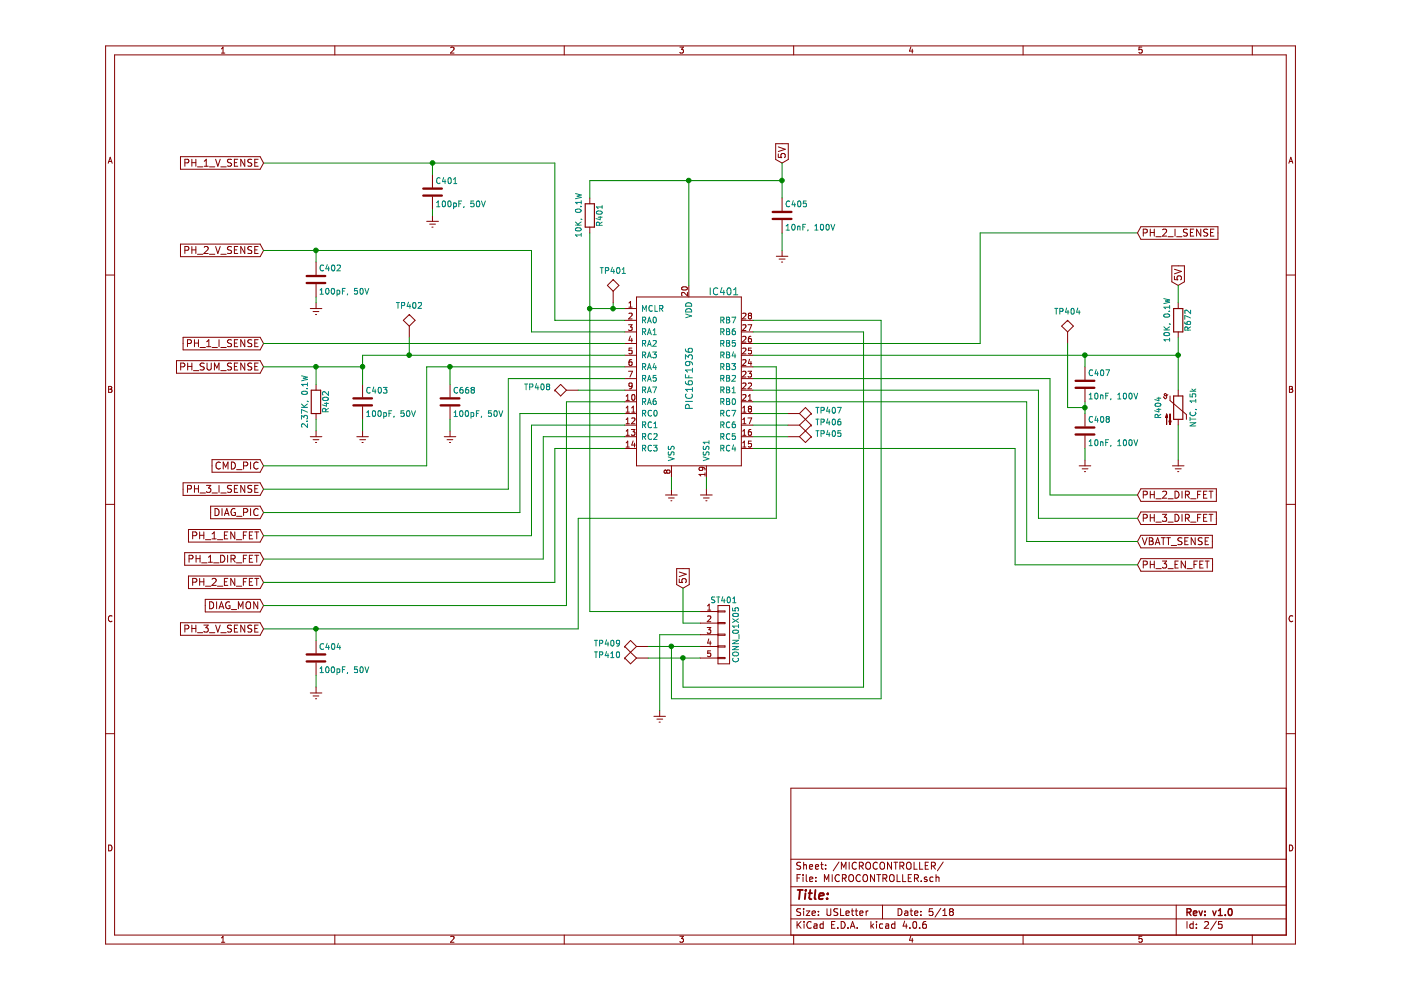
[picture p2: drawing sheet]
EESchema Schematic File Version 2
LIBS:power
LIBS:device
LIBS:transistors
LIBS:conn
LIBS:linear
LIBS:regul
LIBS:74xx
LIBS:cmos4000
LIBS:adc-dac
LIBS:memory
LIBS:xilinx
LIBS:microcontrollers
LIBS:dsp
LIBS:microchip
LIBS:analog_switches
LIBS:motorola
LIBS:texas
LIBS:intel
LIBS:audio
LIBS:interface
LIBS:digital-audio
LIBS:philips
LIBS:display
LIBS:cypress
LIBS:siliconi
LIBS:opto
LIBS:atmel
LIBS:contrib
LIBS:valves
LIBS:hp-bldc-pcb
LIBS:hp-bldc-pcb-cache
EELAYER 25 0
EELAYER END
$Descr USLetter 11000 8500
encoding utf-8
Sheet 2 5
Title ""
Date "5/18"
Rev "v1.0"
Comp ""
Comment1 ""
Comment2 ""
Comment3 ""
Comment4 ""
$EndDescr
$Comp
L PIC16F1936 IC401
U 1 1
P 5400 3250
F 0 "IC401" H 5700 4000 60  0000 C CNN
F 1 "PIC16F1936" V 5400 3250 60  0000 C CNN
F 2 "Housings_SSOP:SSOP-28_5.3x10.2mm_Pitch0.65mm" H 5400 3150 60  0001 C CNN
F 3 "" H 5400 3150 60  0001 C CNN
	1    5400 3250
	1    0    0    -1  
$EndComp
$Comp
L R R401
U 1 1
P 4550 1850
F 0 "R401" V 4630 1850 50  0000 C CNN
F 1 "10K, 0.1W" V 4450 1850 50  0000 C CNN
F 2 "Resistors_SMD:R_0603" V 4480 1850 50  0001 C CNN
F 3 "" H 4550 1850 50  0001 C CNN
	1    4550 1850
	1    0    0    -1  
$EndComp
$Comp
L C C405
U 1 1
P 6200 1850
F 0 "C405" H 6225 1950 50  0000 L CNN
F 1 "10nF, 100V" H 6225 1750 50  0000 L CNN
F 2 "Capacitors_SMD:C_0603" H 6238 1700 50  0001 C CNN
F 3 "" H 6200 1850 50  0001 C CNN
	1    6200 1850
	1    0    0    -1  
$EndComp
Text GLabel 6200 1400 1    60   Input ~ 0
5V
$Comp
L Earth #PWR026
U 1 1
P 6200 2150
F 0 "#PWR026" H 6200 1900 50  0001 C CNN
F 1 "Earth" H 6200 2000 50  0001 C CNN
F 2 "" H 6200 2150 50  0001 C CNN
F 3 "" H 6200 2150 50  0001 C CNN
	1    6200 2150
	1    0    0    -1  
$EndComp
$Comp
L C C401
U 1 1
P 3200 1650
F 0 "C401" H 3225 1750 50  0000 L CNN
F 1 "100pF, 50V" H 3225 1550 50  0000 L CNN
F 2 "Capacitors_SMD:C_0603" H 3238 1500 50  0001 C CNN
F 3 "" H 3200 1650 50  0001 C CNN
	1    3200 1650
	1    0    0    -1  
$EndComp
Text GLabel 1750 1400 0    60   Input ~ 0
PH_1_V_SENSE
$Comp
L Earth #PWR027
U 1 1
P 3200 1850
F 0 "#PWR027" H 3200 1600 50  0001 C CNN
F 1 "Earth" H 3200 1700 50  0001 C CNN
F 2 "" H 3200 1850 50  0001 C CNN
F 3 "" H 3200 1850 50  0001 C CNN
	1    3200 1850
	1    0    0    -1  
$EndComp
Text GLabel 1750 2150 0    60   Input ~ 0
PH_2_V_SENSE
$Comp
L C C402
U 1 1
P 2200 2400
F 0 "C402" H 2225 2500 50  0000 L CNN
F 1 "100pF, 50V" H 2225 2300 50  0000 L CNN
F 2 "Capacitors_SMD:C_0603" H 2238 2250 50  0001 C CNN
F 3 "" H 2200 2400 50  0001 C CNN
	1    2200 2400
	1    0    0    -1  
$EndComp
$Comp
L Earth #PWR028
U 1 1
P 2200 2600
F 0 "#PWR028" H 2200 2350 50  0001 C CNN
F 1 "Earth" H 2200 2450 50  0001 C CNN
F 2 "" H 2200 2600 50  0001 C CNN
F 3 "" H 2200 2600 50  0001 C CNN
	1    2200 2600
	1    0    0    -1  
$EndComp
Text GLabel 1750 2950 0    60   Input ~ 0
PH_1_I_SENSE
Text GLabel 1750 3150 0    60   Input ~ 0
PH_SUM_SENSE
$Comp
L R R402
U 1 1
P 2200 3450
F 0 "R402" V 2280 3450 50  0000 C CNN
F 1 "2.37K, 0.1W" V 2100 3450 50  0000 C CNN
F 2 "Resistors_SMD:R_0603" V 2130 3450 50  0001 C CNN
F 3 "" H 2200 3450 50  0001 C CNN
	1    2200 3450
	1    0    0    -1  
$EndComp
$Comp
L Earth #PWR029
U 1 1
P 2200 3700
F 0 "#PWR029" H 2200 3450 50  0001 C CNN
F 1 "Earth" H 2200 3550 50  0001 C CNN
F 2 "" H 2200 3700 50  0001 C CNN
F 3 "" H 2200 3700 50  0001 C CNN
	1    2200 3700
	1    0    0    -1  
$EndComp
$Comp
L C C403
U 1 1
P 2600 3450
F 0 "C403" H 2625 3550 50  0000 L CNN
F 1 "100pF, 50V" H 2625 3350 50  0000 L CNN
F 2 "Capacitors_SMD:C_0603" H 2638 3300 50  0001 C CNN
F 3 "" H 2600 3450 50  0001 C CNN
	1    2600 3450
	1    0    0    -1  
$EndComp
$Comp
L Earth #PWR030
U 1 1
P 2600 3700
F 0 "#PWR030" H 2600 3450 50  0001 C CNN
F 1 "Earth" H 2600 3550 50  0001 C CNN
F 2 "" H 2600 3700 50  0001 C CNN
F 3 "" H 2600 3700 50  0001 C CNN
	1    2600 3700
	1    0    0    -1  
$EndComp
Text GLabel 1750 4000 0    60   Input ~ 0
CMD_PIC
$Comp
L C C668
U 1 1
P 3350 3450
F 0 "C668" H 3375 3550 50  0000 L CNN
F 1 "100pF, 50V" H 3375 3350 50  0000 L CNN
F 2 "Capacitors_SMD:C_0603" H 3388 3300 50  0001 C CNN
F 3 "" H 3350 3450 50  0001 C CNN
	1    3350 3450
	1    0    0    -1  
$EndComp
$Comp
L Earth #PWR031
U 1 1
P 3350 3700
F 0 "#PWR031" H 3350 3450 50  0001 C CNN
F 1 "Earth" H 3350 3550 50  0001 C CNN
F 2 "" H 3350 3700 50  0001 C CNN
F 3 "" H 3350 3700 50  0001 C CNN
	1    3350 3700
	1    0    0    -1  
$EndComp
Text GLabel 1750 4200 0    60   Input ~ 0
PH_3_I_SENSE
Text GLabel 1750 4400 0    60   Input ~ 0
DIAG_PIC
Text GLabel 1750 4600 0    60   Input ~ 0
PH_1_EN_FET
Text GLabel 1750 4800 0    60   Input ~ 0
PH_1_DIR_FET
Text GLabel 1750 5000 0    60   Input ~ 0
PH_2_EN_FET
Text GLabel 1750 5200 0    60   Input ~ 0
DIAG_MON
$Comp
L Earth #PWR032
U 1 1
P 5250 4200
F 0 "#PWR032" H 5250 3950 50  0001 C CNN
F 1 "Earth" H 5250 4050 50  0001 C CNN
F 2 "" H 5250 4200 50  0001 C CNN
F 3 "" H 5250 4200 50  0001 C CNN
	1    5250 4200
	1    0    0    -1  
$EndComp
$Comp
L Earth #PWR033
U 1 1
P 5550 4200
F 0 "#PWR033" H 5550 3950 50  0001 C CNN
F 1 "Earth" H 5550 4050 50  0001 C CNN
F 2 "" H 5550 4200 50  0001 C CNN
F 3 "" H 5550 4200 50  0001 C CNN
	1    5550 4200
	1    0    0    -1  
$EndComp
Text GLabel 1750 5400 0    60   Input ~ 0
PH_3_V_SENSE
$Comp
L C C404
U 1 1
P 2200 5650
F 0 "C404" H 2225 5750 50  0000 L CNN
F 1 "100pF, 50V" H 2225 5550 50  0000 L CNN
F 2 "Capacitors_SMD:C_0603" H 2238 5500 50  0001 C CNN
F 3 "" H 2200 5650 50  0001 C CNN
	1    2200 5650
	1    0    0    -1  
$EndComp
$Comp
L Earth #PWR034
U 1 1
P 2200 5900
F 0 "#PWR034" H 2200 5650 50  0001 C CNN
F 1 "Earth" H 2200 5750 50  0001 C CNN
F 2 "" H 2200 5900 50  0001 C CNN
F 3 "" H 2200 5900 50  0001 C CNN
	1    2200 5900
	1    0    0    -1  
$EndComp
Text GLabel 9250 2000 2    60   Input ~ 0
PH_2_I_SENSE
$Comp
L R R672
U 1 1
P 9600 2750
F 0 "R672" V 9680 2750 50  0000 C CNN
F 1 "10K, 0.1W" V 9500 2750 50  0000 C CNN
F 2 "Resistors_SMD:R_0603" V 9530 2750 50  0001 C CNN
F 3 "" H 9600 2750 50  0001 C CNN
	1    9600 2750
	1    0    0    -1  
$EndComp
Text GLabel 9600 2450 1    60   Input ~ 0
5V
$Comp
L Thermistor_NTC R404
U 1 1
P 9600 3500
F 0 "R404" V 9425 3500 50  0000 C CNN
F 1 "NTC, 15k" V 9725 3500 50  0000 C CNN
F 2 "Resistors_SMD:R_0603" H 9600 3550 50  0001 C CNN
F 3 "" H 9600 3550 50  0001 C CNN
	1    9600 3500
	1    0    0    -1  
$EndComp
$Comp
L Earth #PWR035
U 1 1
P 9600 3950
F 0 "#PWR035" H 9600 3700 50  0001 C CNN
F 1 "Earth" H 9600 3800 50  0001 C CNN
F 2 "" H 9600 3950 50  0001 C CNN
F 3 "" H 9600 3950 50  0001 C CNN
	1    9600 3950
	1    0    0    -1  
$EndComp
$Comp
L C C407
U 1 1
P 8800 3300
F 0 "C407" H 8825 3400 50  0000 L CNN
F 1 "10nF, 100V" H 8825 3200 50  0000 L CNN
F 2 "Capacitors_SMD:C_0603" H 8838 3150 50  0001 C CNN
F 3 "" H 8800 3300 50  0001 C CNN
	1    8800 3300
	1    0    0    -1  
$EndComp
$Comp
L C C408
U 1 1
P 8800 3700
F 0 "C408" H 8825 3800 50  0000 L CNN
F 1 "10nF, 100V" H 8825 3600 50  0000 L CNN
F 2 "Capacitors_SMD:C_0603" H 8838 3550 50  0001 C CNN
F 3 "" H 8800 3700 50  0001 C CNN
	1    8800 3700
	1    0    0    -1  
$EndComp
$Comp
L Earth #PWR036
U 1 1
P 8800 3950
F 0 "#PWR036" H 8800 3700 50  0001 C CNN
F 1 "Earth" H 8800 3800 50  0001 C CNN
F 2 "" H 8800 3950 50  0001 C CNN
F 3 "" H 8800 3950 50  0001 C CNN
	1    8800 3950
	1    0    0    -1  
$EndComp
Text GLabel 9250 4250 2    60   Input ~ 0
PH_2_DIR_FET
Text GLabel 9250 4450 2    60   Input ~ 0
PH_3_DIR_FET
Text GLabel 9250 4650 2    60   Input ~ 0
VBATT_SENSE
Text GLabel 9250 4850 2    60   Input ~ 0
PH_3_EN_FET
Wire Wire Line
	6200 1400 6200 1700
Wire Wire Line
	4550 1550 6200 1550
Wire Wire Line
	4550 1550 4550 1700
Connection ~ 6200 1550
Wire Wire Line
	4550 2000 4550 5250
Wire Wire Line
	4550 2650 4850 2650
Wire Wire Line
	6200 2000 6200 2150
Wire Wire Line
	5400 2450 5400 1550
Connection ~ 5400 1550
Wire Wire Line
	1750 1400 4250 1400
Wire Wire Line
	4250 1400 4250 2750
Wire Wire Line
	4250 2750 4850 2750
Wire Wire Line
	3200 1500 3200 1400
Connection ~ 3200 1400
Wire Wire Line
	3200 1800 3200 1850
Wire Wire Line
	1750 2150 4050 2150
Wire Wire Line
	4050 2150 4050 2850
Wire Wire Line
	4050 2850 4850 2850
Wire Wire Line
	2200 2250 2200 2150
Connection ~ 2200 2150
Wire Wire Line
	2200 2550 2200 2600
Wire Wire Line
	1750 2950 4850 2950
Wire Wire Line
	1750 3150 2600 3150
Wire Wire Line
	2600 3050 2600 3300
Wire Wire Line
	2600 3050 4850 3050
Wire Wire Line
	2200 3300 2200 3150
Connection ~ 2200 3150
Wire Wire Line
	2200 3600 2200 3700
Connection ~ 2600 3150
Wire Wire Line
	2600 3600 2600 3700
Wire Wire Line
	1750 4000 3150 4000
Wire Wire Line
	3150 4000 3150 3150
Wire Wire Line
	3150 3150 4850 3150
Wire Wire Line
	3350 3150 3350 3300
Connection ~ 3350 3150
Wire Wire Line
	3350 3600 3350 3700
Wire Wire Line
	1750 4200 3850 4200
Wire Wire Line
	3850 4200 3850 3250
Wire Wire Line
	3850 3250 4850 3250
Wire Wire Line
	1750 4400 3950 4400
Wire Wire Line
	3950 4400 3950 3550
Wire Wire Line
	3950 3550 4850 3550
Wire Wire Line
	1750 4600 4050 4600
Wire Wire Line
	4050 4600 4050 3650
Wire Wire Line
	4050 3650 4850 3650
Wire Wire Line
	1750 4800 4150 4800
Wire Wire Line
	4150 4800 4150 3750
Wire Wire Line
	4150 3750 4850 3750
Wire Wire Line
	1750 5000 4250 5000
Wire Wire Line
	4250 5000 4250 3850
Wire Wire Line
	4250 3850 4850 3850
Wire Wire Line
	1750 5200 4350 5200
Wire Wire Line
	4350 5200 4350 3450
Wire Wire Line
	4350 3450 4850 3450
Wire Wire Line
	5250 4100 5250 4200
Wire Wire Line
	5550 4100 5550 4200
Wire Wire Line
	2200 5500 2200 5400
Connection ~ 2200 5400
Wire Wire Line
	2200 5800 2200 5900
Wire Wire Line
	9250 2000 7900 2000
Wire Wire Line
	7900 2000 7900 2950
Wire Wire Line
	7900 2950 5950 2950
Wire Wire Line
	9600 2450 9600 2600
Wire Wire Line
	5950 3050 9600 3050
Wire Wire Line
	9600 2900 9600 3350
Connection ~ 9600 3050
Wire Wire Line
	9600 3650 9600 3950
Wire Wire Line
	8800 3150 8800 3050
Connection ~ 8800 3050
Wire Wire Line
	8800 3450 8800 3550
Wire Wire Line
	8800 3850 8800 3950
Wire Wire Line
	9250 4250 8500 4250
Wire Wire Line
	8500 4250 8500 3250
Wire Wire Line
	8500 3250 5950 3250
Wire Wire Line
	9250 4450 8400 4450
Wire Wire Line
	8400 4450 8400 3350
Wire Wire Line
	8400 3350 5950 3350
Wire Wire Line
	9250 4650 8300 4650
Wire Wire Line
	8300 4650 8300 3450
Wire Wire Line
	8300 3450 5950 3450
Wire Wire Line
	9250 4850 8200 4850
Wire Wire Line
	8200 4850 8200 3850
Wire Wire Line
	8200 3850 5950 3850
Wire Wire Line
	1750 5400 4450 5400
Wire Wire Line
	4450 5400 4450 4450
Wire Wire Line
	4450 4450 6150 4450
Wire Wire Line
	6150 4450 6150 3150
Wire Wire Line
	6150 3150 5950 3150
Wire Wire Line
	4550 5250 5500 5250
Connection ~ 4550 2650
Text GLabel 5350 5050 1    60   Input ~ 0
5V
Wire Wire Line
	5500 5350 5350 5350
Wire Wire Line
	5350 5350 5350 5050
$Comp
L Earth #PWR037
U 1 1
P 5150 6100
F 0 "#PWR037" H 5150 5850 50  0001 C CNN
F 1 "Earth" H 5150 5950 50  0001 C CNN
F 2 "" H 5150 6100 50  0001 C CNN
F 3 "" H 5150 6100 50  0001 C CNN
	1    5150 6100
	1    0    0    -1  
$EndComp
Wire Wire Line
	5050 5650 5500 5650
Wire Wire Line
	5350 5650 5350 5900
Wire Wire Line
	5350 5900 6900 5900
Wire Wire Line
	6900 5900 6900 2850
Wire Wire Line
	6900 2850 5950 2850
Wire Wire Line
	5050 5550 5500 5550
Wire Wire Line
	5250 5550 5250 6000
Wire Wire Line
	5250 6000 7050 6000
Wire Wire Line
	7050 6000 7050 2750
Wire Wire Line
	7050 2750 5950 2750
Wire Wire Line
	5500 5450 5150 5450
Wire Wire Line
	5150 5450 5150 6100
$Comp
L CONN_01X05 ST401
U 1 1
P 5700 5450
F 0 "ST401" H 5700 5750 50  0000 C CNN
F 1 "CONN_01X05" V 5800 5450 50  0000 C CNN
F 2 "hp-bldc-pcb:Pin_Header_Straight_1x05_Pitch2.54mm_SMD_Pin1Left" H 5700 5450 50  0001 C CNN
F 3 "" H 5700 5450 50  0001 C CNN
	1    5700 5450
	1    0    0    -1  
$EndComp
$Comp
L TEST TP401
U 1 1
P 4750 2600
F 0 "TP401" H 4750 2850 50  0000 C BNN
F 1 "TEST" H 4750 2850 50  0001 C CNN
F 2 "hp-bldc-pcb:TEST_POINT_40mil" H 4750 2600 50  0001 C CNN
F 3 "" H 4750 2600 50  0001 C CNN
	1    4750 2600
	1    0    0    -1  
$EndComp
Wire Wire Line
	4750 2600 4750 2650
Connection ~ 4750 2650
$Comp
L TEST TP402
U 1 1
P 3000 2900
F 0 "TP402" H 3000 3150 50  0000 C BNN
F 1 "TEST" H 3000 3150 50  0001 C CNN
F 2 "hp-bldc-pcb:TEST_POINT_40mil" H 3000 2900 50  0001 C CNN
F 3 "" H 3000 2900 50  0001 C CNN
	1    3000 2900
	1    0    0    -1  
$EndComp
Wire Wire Line
	3000 2900 3000 3050
Connection ~ 3000 3050
$Comp
L TEST TP408
U 1 1
P 4450 3350
F 0 "TP408" V 4500 3700 50  0000 C BNN
F 1 "TEST" H 4450 3600 50  0001 C CNN
F 2 "hp-bldc-pcb:TEST_POINT_40mil" H 4450 3350 50  0001 C CNN
F 3 "" H 4450 3350 50  0001 C CNN
	1    4450 3350
	0    -1   -1   0   
$EndComp
Wire Wire Line
	4450 3350 4850 3350
$Comp
L TEST TP407
U 1 1
P 6250 3550
F 0 "TP407" V 6250 3900 50  0000 C BNN
F 1 "TEST" H 6250 3800 50  0001 C CNN
F 2 "hp-bldc-pcb:TEST_POINT_40mil" H 6250 3550 50  0001 C CNN
F 3 "" H 6250 3550 50  0001 C CNN
	1    6250 3550
	0    1    1    0   
$EndComp
$Comp
L TEST TP406
U 1 1
P 6250 3650
F 0 "TP406" V 6250 4000 50  0000 C BNN
F 1 "TEST" H 6250 3900 50  0001 C CNN
F 2 "hp-bldc-pcb:TEST_POINT_40mil" H 6250 3650 50  0001 C CNN
F 3 "" H 6250 3650 50  0001 C CNN
	1    6250 3650
	0    1    1    0   
$EndComp
$Comp
L TEST TP405
U 1 1
P 6250 3750
F 0 "TP405" V 6250 4100 50  0000 C BNN
F 1 "TEST" H 6250 4000 50  0001 C CNN
F 2 "hp-bldc-pcb:TEST_POINT_40mil" H 6250 3750 50  0001 C CNN
F 3 "" H 6250 3750 50  0001 C CNN
	1    6250 3750
	0    1    1    0   
$EndComp
Wire Wire Line
	5950 3550 6250 3550
Wire Wire Line
	5950 3650 6250 3650
Wire Wire Line
	5950 3750 6250 3750
$Comp
L TEST TP409
U 1 1
P 5050 5550
F 0 "TP409" V 5100 5900 50  0000 C BNN
F 1 "TEST" H 5050 5800 50  0001 C CNN
F 2 "hp-bldc-pcb:TEST_POINT_40mil" H 5050 5550 50  0001 C CNN
F 3 "" H 5050 5550 50  0001 C CNN
	1    5050 5550
	0    -1   -1   0   
$EndComp
$Comp
L TEST TP410
U 1 1
P 5050 5650
F 0 "TP410" V 5100 6000 50  0000 C BNN
F 1 "TEST" H 5050 5900 50  0001 C CNN
F 2 "hp-bldc-pcb:TEST_POINT_40mil" H 5050 5650 50  0001 C CNN
F 3 "" H 5050 5650 50  0001 C CNN
	1    5050 5650
	0    -1   -1   0   
$EndComp
Connection ~ 5250 5550
Connection ~ 5350 5650
$Comp
L TEST TP404
U 1 1
P 8650 2950
F 0 "TP404" H 8650 3200 50  0000 C BNN
F 1 "TEST" H 8650 3200 50  0001 C CNN
F 2 "hp-bldc-pcb:TEST_POINT_40mil" H 8650 2950 50  0001 C CNN
F 3 "" H 8650 2950 50  0001 C CNN
	1    8650 2950
	1    0    0    -1  
$EndComp
Wire Wire Line
	8650 2950 8650 3500
Wire Wire Line
	8650 3500 8800 3500
Connection ~ 8800 3500
$EndSCHEMATC
